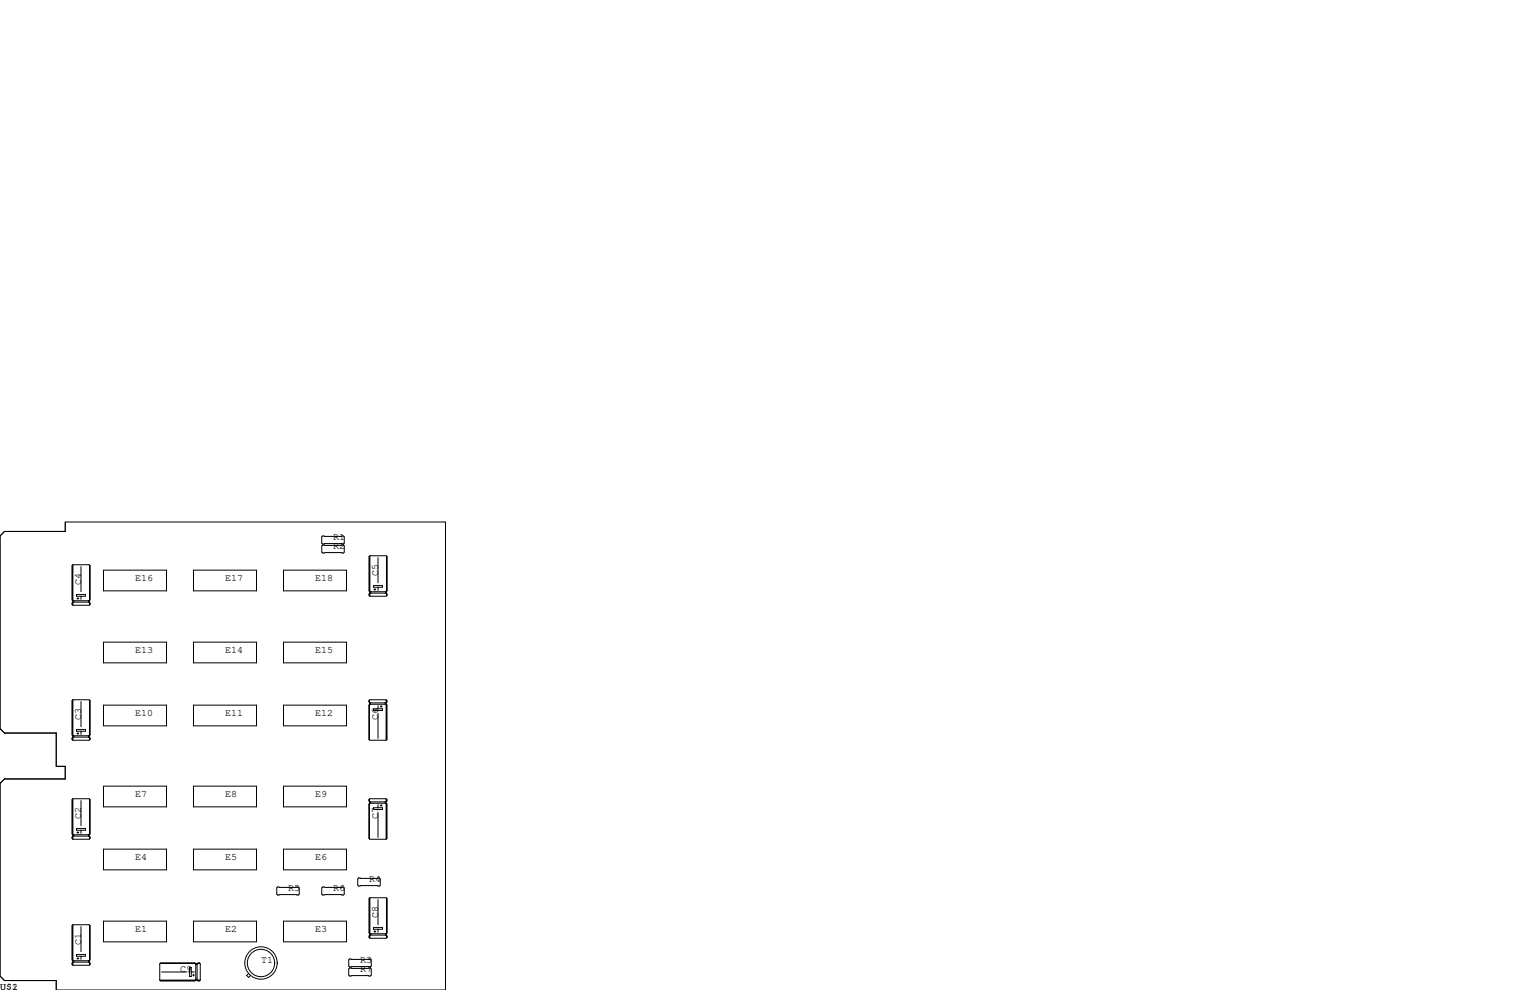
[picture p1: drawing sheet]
<svg xmlns="http://www.w3.org/2000/svg" width="432mm" height="279mm" viewBox="0 0 432 279" stroke-linecap="round" stroke-linejoin="round" font-family="sans-serif">
<g fill="none" stroke="#000" stroke-width=".28">
<path d="M0 151.3l1.3-1.3h17.1v-2.7h107.3v132.1h-109.8v-2.7h-14.6l-1.3-1.2v-54.4l1.3-1.3h17.1v-3.5h-2.5v-9.4h-14.6l-1.3-1.3zM20.4 159.6v9.7M20.6 159.4l-.3 .2v9.7l.3 .2h4.5M20.6 159.4v11.4M20.6 159.4h4.5l.3 .2v9.7M22.9 159.9v7.1M25.3 159.5v9.9M25.3 159.6l.1 9.7M90.8 151.5l.3-.2h5.8l.3 .2v1.8l-.3 .2h-5.8l-.3-.2zM91.1 153.8h5.8l.3 .3v1.7l-.3 .3h-5.8l-.3-.3v-1.7zM104.3 157.1v9.7M104.4 156.8l-.3 .3v9.7l.3 .2h4.6"/>
<path d="M104.4 156.8v11.5M104.4 156.8h4.6l.2 .3v9.7M106.7 157.4v7.1M109.1 157v9.9M109.2 157.1v9.7M20.4 170.2v.4M20.7 169.7v.1M20.8 169.5v.4M21.6 167.8h2.5v.5h-2.5zM21.7 168.9h.5M22 168.7v.5M22.9 168.3v.9"/>
<path d="M25 169.5v.4M25.1 169.5v.4M25.1 169.9h-4.5l-.3 .3v.4l.3 .2M25.1 169.9l.3 .3v.4M25.3 170.1v.6M25.3 170.2l.1 .4M25.4 170.6l-.3 .2h-4.5M25.4 169.3l-.3 .2M29.2 160.9h17.8v5.9h-17.8zM54.6 160.9h17.8v5.9h-17.8zM80 160.9h17.8v5.9h-17.8zM104.3 167.6v.4"/>
<path d="M104.5 167.1v.2M104.6 167v.4M105.4 165.2h2.6v.5h-2.6zM105.5 166.4h.5M105.8 166.1v.5M106.7 165.7v.9M108.8 167v.4M108.9 167v.4M109 167.4h-4.6l-.3 .2v.4l.3 .3M109 167.4l.2 .2v.4M109.1 167.5v.6M109.2 167.6v.4"/>
<path d="M109.2 168l-.2 .3h-4.6M109.2 166.8l-.2 .2M20.4 197.7v9.7M20.6 197.5l-.3 .2v9.7l.3 .2h4.5M20.6 197.5v11.4M20.6 197.5h4.5l.3 .2v9.7M22.9 198v7.1M25.3 197.6v9.9M25.3 197.7l.1 9.7M29.2 199h17.8v5.9h-17.8zM29.2 181.2h17.8v5.9h-17.8zM54.6 199h17.8v5.9h-17.8z"/>
<path d="M54.6 181.2h17.8v5.9h-17.8zM80 199h17.8v5.9h-17.8zM80 181.2h17.8v5.9h-17.8zM104.1 199l.1 9.7M104.1 199v9.7l.3 .2h4.6M104.1 197.7v.4l.3 .3M104.1 197.7l.1 .4M104.3 197.6v.6M104.3 198.9v9.9M104.4 198.4v.4M104.4 198.8h4.6l.2 .2v9.7l-.2 .2M104.4 198.8l-.3 .2"/>
<path d="M104.5 198.4v.4M106.7 199.1v.9M107.3 199.4h.5M107.6 199.1v.5M108.7 198.4v.4M108.8 198.5v.1M109 197.5h-4.6l-.3 .2M109 197.5l.2 .2v.4l-.2 .3h-4.6M109 197.5v11.4M109.1 197.7v.4M109.1 199v9.7M20.4 208.3v.4"/>
<path d="M20.7 207.8v.1M20.8 207.6v.4M21.6 205.9h2.5v.5h-2.5zM21.7 207h.5M22 206.8v.5M22.9 206.4v.9M25 207.6v.4M25.1 207.6v.4M25.1 208h-4.5l-.3 .3v.4l.3 .2M25.1 208l.3 .3v.4M25.3 208.2v.6M25.3 208.3l.1 .4"/>
<path d="M25.4 208.7l-.3 .2h-4.5M25.4 207.4l-.3 .2M105.4 200h2.6v.5h-2.6zM106.7 201.3v7.1M20.4 225.7v9.6M20.4 236.2v.4M20.6 225.4l-.3 .3v9.6l.3 .3h4.5M20.6 225.4v11.5M20.6 225.4h4.5l.3 .3v9.6M20.7 235.7v.1M20.8 235.6v.4M21.6 233.8h2.5v.5h-2.5z"/>
<path d="M21.7 234.9h.5M22 234.7v.5M22.9 225.9v7.1M22.9 234.3v.9M25 235.6v.4M25.1 235.6v.4M25.1 236h-4.5l-.3 .2v.4l.3 .3M25.1 236l.3 .2v.4M25.3 225.6v9.9M25.3 236.1v.6M25.3 225.7l.1 9.6M25.3 236.2l.1 .4"/>
<path d="M25.4 236.6l-.3 .3h-4.5M25.4 235.3l-.3 .3M29.2 221.9h17.8v5.8h-17.8zM29.2 239.6h17.8v5.9h-17.8zM54.6 221.9h17.8v5.8h-17.8zM54.6 239.6h17.8v5.9h-17.8zM80 221.9h17.8v5.8h-17.8zM80 239.6h17.8v5.9h-17.8zM104.1 226.9v9.7l.3 .3h4.6M104.1 225.7v.4l.3 .2M104.1 225.7l.1 .4M104.1 226.9l.1 9.7"/>
<path d="M104.3 225.6v.6M104.3 226.8v9.9M104.4 226.3v.4M104.4 226.7h4.6l.2 .2v9.7l-.2 .3M104.4 226.7l-.3 .2M104.5 226.3v.4M105.4 228h2.6v.5h-2.6zM106.7 227.1v.9M106.7 229.2v7.1M107.3 227.3h.5M107.6 227.1v.5M108.7 226.3v.4"/>
<path d="M108.8 226.4v.2M109 225.4h-4.6l-.3 .3M109 225.4l.2 .3v.4l-.2 .2h-4.6M109 225.4v11.5M109.1 225.7v.4M109.1 226.9v9.7M29.2 260h17.8v5.8h-17.8zM54.6 260h17.8v5.8h-17.8zM78.1 250.6l.3-.3h5.8l.3 .3v1.7l-.3 .3h-5.8l-.3-.3zM80 260h17.8v5.8h-17.8zM90.8 250.6l.3-.3h5.8l.3 .3v1.7l-.3 .3h-5.8l-.3-.3zM101 248l.2-.2h5.9l.2 .2v1.8l-.2 .3h-5.9l-.2-.3z"/>
<path d="M104.3 253.6v9.7M104.4 253.4l-.3 .2v9.7l.3 .2h4.6M104.4 253.4v11.4M104.4 253.4h4.6l.2 .2v9.7M106.7 253.9v7.1M109.1 253.5v9.9M109.2 253.6v9.7M20.4 261.2v9.7M20.4 271.8v.4M20.6 261l-.3 .2v9.7l.3 .2h4.5M20.6 261v11.4M20.6 261l4.7 .1"/>
<path d="M20.7 271.3v.1M20.8 271.1v.4M21.6 269.4h2.5v.5h-2.5zM21.7 270.5h.5M22 270.3v.5M22.9 261.5v7.1M22.9 269.9v.9M25 271.1v.4M25.1 271.1v.4M25.1 271.5h-4.5l-.3 .3v.4l.3 .2M25.1 271.5l.3 .3v.4M25.3 261.1l.1 9.8"/>
<path d="M25.3 261.1v9.9M25.3 271.7v.6M25.3 261.2l.1 9.7M25.3 271.8l.1 .4M25.4 272.2l-.3 .2h-4.5M25.4 270.9l-.3 .2M45.1 276.6h11.4M45.2 271.9h9.9M45.3 276.7h9.7M45.6 274.3h7.1M53.5 273h.5v2.6h-.5zM54 274.3h.9"/>
<path d="M54.4 275.2h.5M54.6 275v.5M55 271.8h-9.7l-.2 .2v4.6M55 271.8l.2 .2M55 271.8h-9.7M55.2 272.2h.4M55.2 272v4.6l-.2 .3h-9.7l-.2-.3M55.2 276.4h.4M55.2 272h.4M55.4 276.5h.1M55.6 272v4.6l.3 .3h.4l.2-.3M55.8 271.9h.6"/>
<path d="M55.9 276.7h.4M56.3 271.8l.2 .2v4.6M56.3 271.8h-.4l-.3 .2M56.3 271.8h-.4M70.2 274.8l-.6 .5 .6 .5 .5-.5M98.4 270.9l.3-.3h5.8l.3 .3v1.8l-.3 .2h-5.8l-.3-.2zM98.4 273.4l.3-.2h5.8l.3 .2v1.8l-.3 .3h-5.8l-.3-.3zM104.3 264.2v.3M104.5 263.7v.1M104.6 263.5v.4M105.4 261.7h2.6v.6h-2.6zM105.5 262.9h.5"/>
<path d="M105.8 262.6v.5M106.7 262.3v.8M108.8 263.5v.4M108.9 263.5v.4M109 263.9h-4.6l-.3 .3v.3l.3 .3M109 263.9l.2 .3v.3M109.1 264v.7M109.2 264.2v.3M109.2 264.5l-.2 .3h-4.6M109.2 263.3l-.2 .2"/>
<circle cx="73.7" cy="271.8" r="4.6"/>
<circle cx="73.7" cy="271.8" r="3.9"/>
</g>
<g font-size="2.8">
<text x="94" y="152.4">R1</text>
<text x="94" y="154.9">R2</text>
<text x="22.9" y="165.1" transform="rotate(-90 22.9 165.1)">C4</text>
<text x="38.1" y="163.8">E16</text>
<text x="63.5" y="163.8">E17</text>
<text x="88.9" y="163.8">E18</text>
<text x="106.7" y="162.6" transform="rotate(-90 106.7 162.6)">C5</text>
<text x="38.1" y="184.1">E13</text>
<text x="63.5" y="184.1">E14</text>
<text x="88.9" y="184.1">E15</text>
<text x="22.9" y="203.2" transform="rotate(-90 22.9 203.2)">C3</text>
<text x="38.1" y="201.9">E10</text>
<text x="63.5" y="201.9">E11</text>
<text x="88.9" y="201.9">E12</text>
<text x="106.7" y="203.2" transform="rotate(-90 106.7 203.2)">C6</text>
<text x="38.1" y="224.8">E7</text>
<text x="63.5" y="224.8">E8</text>
<text x="88.9" y="224.8">E9</text>
<text x="22.9" y="231.1" transform="rotate(-90 22.9 231.1)">C2</text>
<text x="106.7" y="231.1" transform="rotate(-90 106.7 231.1)">C7</text>
<text x="38.1" y="242.6">E4</text>
<text x="63.5" y="242.6">E5</text>
<text x="88.9" y="242.6">E6</text>
<text x="81.3" y="251.5">R5</text>
<text x="94" y="251.5">R6</text>
<text x="104.1" y="248.9">R4</text>
<text x="38.1" y="262.9">E1</text>
<text x="63.5" y="262.9">E2</text>
<text x="88.9" y="262.9">E3</text>
<text x="106.7" y="259.1" transform="rotate(-90 106.7 259.1)">C8</text>
<text x="22.9" y="266.7" transform="rotate(-90 22.9 266.7)">C1</text>
<text x="50.8" y="274.3">C9</text>
<text x="73.7" y="271.8">T1</text>
<text x="101.6" y="271.8">R3</text>
<text x="101.6" y="274.3">R7</text>
<text x="0" y="279.4">U$1</text>
<text x="3.4" y="279.4">2</text>
</g>
</svg>
